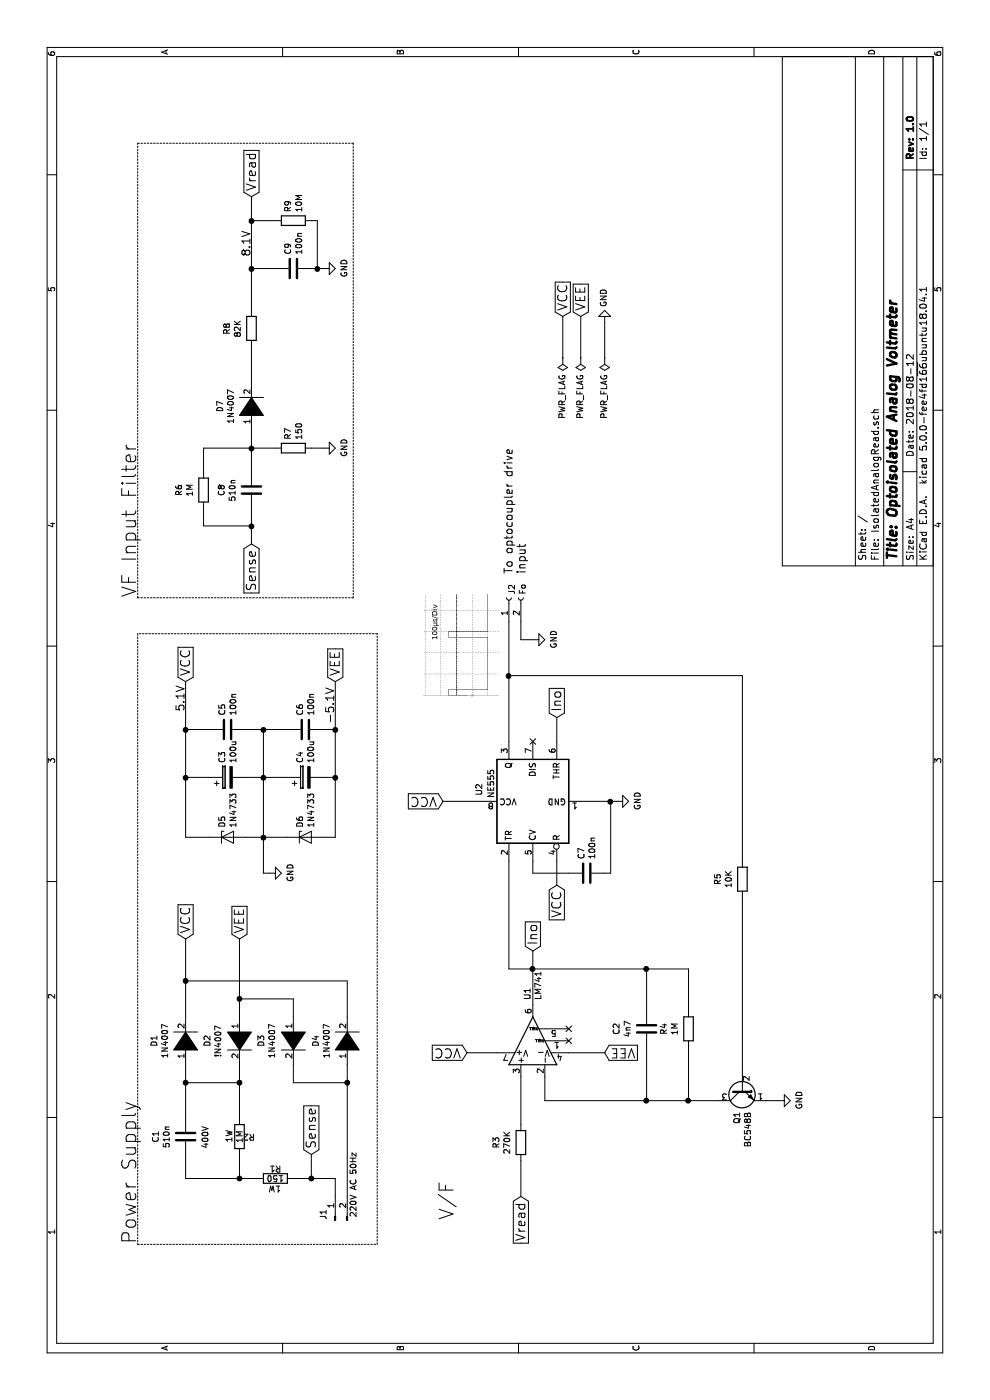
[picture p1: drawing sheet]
EESchema Schematic File Version 4
LIBS:IsolatedAnalogRead-cache
EELAYER 26 0
EELAYER END
$Descr A4 11693 8268
encoding utf-8
Sheet 1 1
Title "Optoisolated Analog Voltmeter"
Date "2018-08-12"
Rev "1.0"
Comp ""
Comment1 ""
Comment2 ""
Comment3 ""
Comment4 ""
$EndDescr
$Comp
L IsolatedAnalogRead-rescue:R R1
U 1 1
P 1850 2300
F 0 "R1" V 1930 2300 50  0000 C CNN
F 1 "150" V 1850 2300 50  0000 C CNN
F 2 "" V 1780 2300 50  0001 C CNN
F 3 "" H 1850 2300 50  0001 C CNN
	1    1850 2300
	1    0    0    -1  
$EndComp
$Comp
L IsolatedAnalogRead-rescue:R R2
U 1 1
P 2200 2000
F 0 "R2" H 2280 2000 50  0000 C CNN
F 1 "1M" V 2200 2000 50  0000 C CNN
F 2 "" V 2130 2000 50  0001 C CNN
F 3 "" H 2200 2000 50  0001 C CNN
	1    2200 2000
	0    1    1    0   
$EndComp
$Comp
L Device:C C1
U 1 1
P 2200 1550
F 0 "C1" V 1948 1550 50  0000 C CNN
F 1 "510n" V 2039 1550 50  0000 C CNN
F 2 "" H 2238 1400 50  0001 C CNN
F 3 "~" H 2200 1550 50  0001 C CNN
	1    2200 1550
	0    1    1    0   
$EndComp
$Comp
L pspice:DIODE D1
U 1 1
P 3000 1550
F 0 "D1" H 3000 1815 50  0000 C CNN
F 1 "1N4007" H 3000 1724 50  0000 C CNN
F 2 "" H 3000 1550 50  0001 C CNN
F 3 "" H 3000 1550 50  0001 C CNN
	1    3000 1550
	1    0    0    -1  
$EndComp
$Comp
L pspice:DIODE D4
U 1 1
P 3000 2900
F 0 "D4" H 3000 3165 50  0000 C CNN
F 1 "1N4007" H 3000 3074 50  0000 C CNN
F 2 "" H 3000 2900 50  0001 C CNN
F 3 "" H 3000 2900 50  0001 C CNN
	1    3000 2900
	1    0    0    -1  
$EndComp
$Comp
L pspice:DIODE D3
U 1 1
P 3000 2450
F 0 "D3" H 3000 2185 50  0000 C CNN
F 1 "1N4007" H 3000 2276 50  0000 C CNN
F 2 "" H 3000 2450 50  0001 C CNN
F 3 "" H 3000 2450 50  0001 C CNN
	1    3000 2450
	-1   0    0    1   
$EndComp
$Comp
L pspice:DIODE D2
U 1 1
P 3000 2000
F 0 "D2" H 3000 1735 50  0000 C CNN
F 1 "!N4007" H 3000 1826 50  0000 C CNN
F 2 "" H 3000 2000 50  0001 C CNN
F 3 "" H 3000 2000 50  0001 C CNN
	1    3000 2000
	-1   0    0    1   
$EndComp
Wire Wire Line
	1850 2150 1850 2000
Wire Wire Line
	1850 1550 2050 1550
Wire Wire Line
	2350 1550 2650 1550
Wire Wire Line
	2800 2000 2650 2000
Wire Wire Line
	2650 2000 2650 1550
Connection ~ 2650 1550
Wire Wire Line
	2650 1550 2800 1550
Wire Wire Line
	2050 2000 1850 2000
Connection ~ 1850 2000
Wire Wire Line
	1850 2000 1850 1550
Wire Wire Line
	2350 2000 2650 2000
Connection ~ 2650 2000
Wire Wire Line
	1700 2900 2650 2900
Wire Wire Line
	1700 2800 1850 2800
Wire Wire Line
	2800 2450 2650 2450
Wire Wire Line
	2650 2450 2650 2900
Connection ~ 2650 2900
Wire Wire Line
	2650 2900 2800 2900
Wire Wire Line
	3200 2000 3350 2000
Wire Wire Line
	3350 2000 3350 2450
Wire Wire Line
	3350 2450 3200 2450
Wire Wire Line
	3200 2900 3500 2900
Wire Wire Line
	3500 2900 3500 1550
Wire Wire Line
	3500 1550 3200 1550
Wire Wire Line
	3850 1550 3500 1550
Connection ~ 3500 1550
Wire Wire Line
	3850 2000 3350 2000
Connection ~ 3350 2000
$Comp
L Device:D_Zener D5
U 1 1
P 4700 1900
F 0 "D5" V 4654 1979 50  0000 L CNN
F 1 "1N4733" V 4745 1979 50  0000 L CNN
F 2 "" H 4700 1900 50  0001 C CNN
F 3 "~" H 4700 1900 50  0001 C CNN
	1    4700 1900
	0    1    1    0   
$EndComp
$Comp
L Device:D_Zener D6
U 1 1
P 4700 2550
F 0 "D6" V 4654 2629 50  0000 L CNN
F 1 "1N4733" V 4745 2629 50  0000 L CNN
F 2 "" H 4700 2550 50  0001 C CNN
F 3 "~" H 4700 2550 50  0001 C CNN
	1    4700 2550
	0    1    1    0   
$EndComp
$Comp
L power:GND #PWR0101
U 1 1
P 4400 2250
F 0 "#PWR0101" H 4400 2000 50  0001 C CNN
F 1 "GND" H 4405 2077 50  0000 C CNN
F 2 "" H 4400 2250 50  0001 C CNN
F 3 "" H 4400 2250 50  0001 C CNN
	1    4400 2250
	1    0    0    -1  
$EndComp
Wire Wire Line
	4400 2250 4400 2200
Wire Wire Line
	4400 2200 4700 2200
$Comp
L Device:CP C3
U 1 1
P 5200 1900
F 0 "C3" H 5318 1946 50  0000 L CNN
F 1 "100u" H 5318 1855 50  0000 L CNN
F 2 "" H 5238 1750 50  0001 C CNN
F 3 "~" H 5200 1900 50  0001 C CNN
	1    5200 1900
	1    0    0    -1  
$EndComp
$Comp
L Device:CP C4
U 1 1
P 5200 2550
F 0 "C4" H 5318 2596 50  0000 L CNN
F 1 "100u" H 5318 2505 50  0000 L CNN
F 2 "" H 5238 2400 50  0001 C CNN
F 3 "~" H 5200 2550 50  0001 C CNN
	1    5200 2550
	1    0    0    -1  
$EndComp
$Comp
L Device:C C5
U 1 1
P 5600 1900
F 0 "C5" H 5715 1946 50  0000 L CNN
F 1 "100n" H 5715 1855 50  0000 L CNN
F 2 "" H 5638 1750 50  0001 C CNN
F 3 "~" H 5600 1900 50  0001 C CNN
	1    5600 1900
	1    0    0    -1  
$EndComp
$Comp
L Device:C C6
U 1 1
P 5600 2550
F 0 "C6" H 5715 2596 50  0000 L CNN
F 1 "100n" H 5715 2505 50  0000 L CNN
F 2 "" H 5638 2400 50  0001 C CNN
F 3 "~" H 5600 2550 50  0001 C CNN
	1    5600 2550
	1    0    0    -1  
$EndComp
Wire Wire Line
	4700 1550 4700 1750
Wire Wire Line
	6000 2800 5600 2800
Wire Wire Line
	4700 2800 4700 2700
Wire Wire Line
	4700 2400 4700 2200
Wire Wire Line
	4700 2200 4700 2050
Connection ~ 4700 2200
Wire Wire Line
	5200 1750 5200 1550
Connection ~ 5200 1550
Wire Wire Line
	5200 1550 4700 1550
Wire Wire Line
	5600 1750 5600 1550
Wire Wire Line
	5600 1550 5200 1550
Wire Wire Line
	5200 2700 5200 2800
Connection ~ 5200 2800
Wire Wire Line
	5200 2800 4700 2800
Wire Wire Line
	5600 2700 5600 2800
Connection ~ 5600 2800
Wire Wire Line
	5600 2800 5200 2800
Wire Wire Line
	5600 2400 5600 2200
Wire Wire Line
	5200 2400 5200 2200
Wire Wire Line
	4700 2200 5200 2200
Connection ~ 5200 2200
Wire Wire Line
	5200 2200 5200 2050
Wire Wire Line
	5200 2200 5600 2200
Connection ~ 5600 2200
Wire Wire Line
	5600 2200 5600 2050
Text Notes 2100 1750 0    50   ~ 0
400V\n
Text Notes 2150 1950 0    50   ~ 0
1W\n
Text Notes 1800 2350 1    50   ~ 0
1W\n
Wire Notes Line
	1300 3150 6400 3150
Wire Notes Line
	6400 3150 6400 1150
Wire Notes Line
	6400 1150 1300 1150
Wire Notes Line
	1300 1150 1300 3150
$Comp
L Device:R R6
U 1 1
P 7600 1700
F 0 "R6" V 7393 1700 50  0000 C CNN
F 1 "1M" V 7484 1700 50  0000 C CNN
F 2 "" V 7530 1700 50  0001 C CNN
F 3 "~" H 7600 1700 50  0001 C CNN
	1    7600 1700
	0    1    1    0   
$EndComp
$Comp
L Device:R R8
U 1 1
P 8950 2100
F 0 "R8" V 8743 2100 50  0000 C CNN
F 1 "82K" V 8834 2100 50  0000 C CNN
F 2 "" V 8880 2100 50  0001 C CNN
F 3 "~" H 8950 2100 50  0001 C CNN
	1    8950 2100
	0    1    1    0   
$EndComp
$Comp
L Device:C C8
U 1 1
P 7600 2100
F 0 "C8" V 7348 2100 50  0000 C CNN
F 1 "510n" V 7439 2100 50  0000 C CNN
F 2 "" H 7638 1950 50  0001 C CNN
F 3 "~" H 7600 2100 50  0001 C CNN
	1    7600 2100
	0    1    1    0   
$EndComp
$Comp
L pspice:DIODE D7
U 1 1
P 8300 2100
F 0 "D7" H 8300 2365 50  0000 C CNN
F 1 "1N4007" H 8300 2274 50  0000 C CNN
F 2 "" H 8300 2100 50  0001 C CNN
F 3 "" H 8300 2100 50  0001 C CNN
	1    8300 2100
	1    0    0    -1  
$EndComp
$Comp
L Device:C C9
U 1 1
P 9450 2450
F 0 "C9" H 9565 2496 50  0000 L CNN
F 1 "100n" H 9565 2405 50  0000 L CNN
F 2 "" H 9488 2300 50  0001 C CNN
F 3 "~" H 9450 2450 50  0001 C CNN
	1    9450 2450
	1    0    0    -1  
$EndComp
$Comp
L Device:R R9
U 1 1
P 9850 2450
F 0 "R9" H 9920 2496 50  0000 L CNN
F 1 "10M" H 9920 2405 50  0000 L CNN
F 2 "" V 9780 2450 50  0001 C CNN
F 3 "~" H 9850 2450 50  0001 C CNN
	1    9850 2450
	1    0    0    -1  
$EndComp
$Comp
L Device:R R7
U 1 1
P 7950 2450
F 0 "R7" H 8020 2496 50  0000 L CNN
F 1 "150" H 8020 2405 50  0000 L CNN
F 2 "" V 7880 2450 50  0001 C CNN
F 3 "~" H 7950 2450 50  0001 C CNN
	1    7950 2450
	1    0    0    -1  
$EndComp
Wire Wire Line
	7150 2100 7300 2100
Wire Wire Line
	7450 1700 7300 1700
Wire Wire Line
	7300 1700 7300 2100
Connection ~ 7300 2100
Wire Wire Line
	7300 2100 7450 2100
Wire Wire Line
	7750 2100 7950 2100
Wire Wire Line
	7750 1700 7950 1700
Wire Wire Line
	7950 1700 7950 2100
Connection ~ 7950 2100
Wire Wire Line
	7950 2100 8100 2100
Wire Wire Line
	7950 2100 7950 2300
Wire Wire Line
	8500 2100 8800 2100
Wire Wire Line
	9100 2100 9450 2100
Wire Wire Line
	9450 2100 9450 2300
Wire Wire Line
	9850 2300 9850 2100
Wire Wire Line
	9850 2100 9450 2100
Connection ~ 9450 2100
$Comp
L power:GND #PWR0102
U 1 1
P 7950 2700
F 0 "#PWR0102" H 7950 2450 50  0001 C CNN
F 1 "GND" H 7955 2527 50  0000 C CNN
F 2 "" H 7950 2700 50  0001 C CNN
F 3 "" H 7950 2700 50  0001 C CNN
	1    7950 2700
	1    0    0    -1  
$EndComp
$Comp
L power:GND #PWR0103
U 1 1
P 9450 2700
F 0 "#PWR0103" H 9450 2450 50  0001 C CNN
F 1 "GND" H 9455 2527 50  0000 C CNN
F 2 "" H 9450 2700 50  0001 C CNN
F 3 "" H 9450 2700 50  0001 C CNN
	1    9450 2700
	1    0    0    -1  
$EndComp
Wire Wire Line
	7950 2700 7950 2600
Wire Wire Line
	9450 2700 9450 2650
Wire Wire Line
	9850 2600 9850 2650
Wire Wire Line
	9850 2650 9450 2650
Connection ~ 9450 2650
Wire Wire Line
	9450 2650 9450 2600
$Comp
L Amplifier_Operational:LM741 U1
U 1 1
P 3000 4450
F 0 "U1" H 3341 4496 50  0000 L CNN
F 1 "LM741" H 3341 4405 50  0000 L CNN
F 2 "" H 3050 4500 50  0001 C CNN
F 3 "http://www.ti.com/lit/ds/symlink/lm741.pdf" H 3150 4600 50  0001 C CNN
	1    3000 4450
	1    0    0    -1  
$EndComp
$Comp
L Timer:NE555 U2
U 1 1
P 5000 4450
F 0 "U2" H 5100 4900 50  0000 C CNN
F 1 "NE555" H 5150 4800 50  0000 C CNN
F 2 "" H 5000 4450 50  0001 C CNN
F 3 "http://www.ti.com/lit/ds/symlink/ne555.pdf" H 5000 4450 50  0001 C CNN
	1    5000 4450
	1    0    0    -1  
$EndComp
Wire Wire Line
	10050 2100 9850 2100
Connection ~ 9850 2100
Text Notes 1300 1150 0    118  ~ 0
Power Supply
Text Notes 6700 1150 0    118  ~ 0
VF Input Filter
$Comp
L Device:Q_NPN_EBC Q1
U 1 1
P 2600 6200
F 0 "Q1" H 2790 6246 50  0000 L CNN
F 1 "BC548B" H 2790 6155 50  0000 L CNN
F 2 "" H 2800 6300 50  0001 C CNN
F 3 "~" H 2600 6200 50  0001 C CNN
	1    2600 6200
	-1   0    0    -1  
$EndComp
$Comp
L power:GND #PWR0104
U 1 1
P 5000 5150
F 0 "#PWR0104" H 5000 4900 50  0001 C CNN
F 1 "GND" H 5005 4977 50  0000 C CNN
F 2 "" H 5000 5150 50  0001 C CNN
F 3 "" H 5000 5150 50  0001 C CNN
	1    5000 5150
	1    0    0    -1  
$EndComp
$Comp
L Device:C C7
U 1 1
P 4400 4900
F 0 "C7" H 4515 4946 50  0000 L CNN
F 1 "100n" H 4515 4855 50  0000 L CNN
F 2 "" H 4438 4750 50  0001 C CNN
F 3 "~" H 4400 4900 50  0001 C CNN
	1    4400 4900
	1    0    0    -1  
$EndComp
Wire Wire Line
	4400 4750 4400 4450
Wire Wire Line
	4400 4450 4500 4450
Wire Wire Line
	5000 3700 5000 4050
Wire Wire Line
	5000 5150 5000 5100
Wire Wire Line
	4400 5050 4400 5100
Wire Wire Line
	4400 5100 5000 5100
Connection ~ 5000 5100
Wire Wire Line
	5000 5100 5000 4850
Wire Wire Line
	2900 5050 2900 4750
Wire Wire Line
	3300 4450 3600 4450
Wire Wire Line
	4500 4250 3600 4250
Wire Wire Line
	3600 4250 3600 4450
Connection ~ 3600 4450
Wire Wire Line
	3600 4450 3750 4450
Wire Wire Line
	5700 4650 5500 4650
$Comp
L Device:C C2
U 1 1
P 3100 5400
F 0 "C2" V 2848 5400 50  0000 C CNN
F 1 "4n7" V 2939 5400 50  0000 C CNN
F 2 "" H 3138 5250 50  0001 C CNN
F 3 "~" H 3100 5400 50  0001 C CNN
	1    3100 5400
	0    1    1    0   
$EndComp
$Comp
L Device:R R4
U 1 1
P 3100 5750
F 0 "R4" V 2893 5750 50  0000 C CNN
F 1 "1M" V 2984 5750 50  0000 C CNN
F 2 "" V 3030 5750 50  0001 C CNN
F 3 "~" H 3100 5750 50  0001 C CNN
	1    3100 5750
	0    1    1    0   
$EndComp
Wire Wire Line
	2500 6000 2500 5750
Wire Wire Line
	2500 4550 2700 4550
Wire Wire Line
	2950 5400 2500 5400
Connection ~ 2500 5400
Wire Wire Line
	2500 5400 2500 4550
Wire Wire Line
	2950 5750 2500 5750
Connection ~ 2500 5750
Wire Wire Line
	2500 5750 2500 5400
Wire Wire Line
	3250 5400 3600 5400
Wire Wire Line
	3600 5400 3600 4450
Wire Wire Line
	3250 5750 3600 5750
Wire Wire Line
	3600 5400 3600 5750
Connection ~ 3600 5400
$Comp
L Device:R R5
U 1 1
P 4350 6200
F 0 "R5" V 4143 6200 50  0000 C CNN
F 1 "10K" V 4234 6200 50  0000 C CNN
F 2 "" V 4280 6200 50  0001 C CNN
F 3 "~" H 4350 6200 50  0001 C CNN
	1    4350 6200
	0    1    1    0   
$EndComp
Wire Wire Line
	2800 6200 4200 6200
Wire Wire Line
	4500 6200 6050 6200
Wire Wire Line
	6050 6200 6050 4250
Wire Wire Line
	6050 4250 5500 4250
$Comp
L power:GND #PWR0105
U 1 1
P 2500 6500
F 0 "#PWR0105" H 2500 6250 50  0001 C CNN
F 1 "GND" H 2505 6327 50  0000 C CNN
F 2 "" H 2500 6500 50  0001 C CNN
F 3 "" H 2500 6500 50  0001 C CNN
	1    2500 6500
	1    0    0    -1  
$EndComp
Wire Wire Line
	2500 6500 2500 6400
$Comp
L Device:R R3
U 1 1
P 2150 4350
F 0 "R3" V 1943 4350 50  0000 C CNN
F 1 "270K" V 2034 4350 50  0000 C CNN
F 2 "" V 2080 4350 50  0001 C CNN
F 3 "~" H 2150 4350 50  0001 C CNN
	1    2150 4350
	0    1    1    0   
$EndComp
Wire Wire Line
	2300 4350 2700 4350
Wire Wire Line
	1700 4350 2000 4350
$Comp
L Connector:Conn_01x02_Female J2
U 1 1
P 6700 4250
F 0 "J2" H 6727 4226 50  0000 L CNN
F 1 "Fo" H 6727 4135 50  0000 L CNN
F 2 "" H 6700 4250 50  0001 C CNN
F 3 "~" H 6700 4250 50  0001 C CNN
	1    6700 4250
	1    0    0    -1  
$EndComp
$Comp
L power:GND #PWR0106
U 1 1
P 6350 4450
F 0 "#PWR0106" H 6350 4200 50  0001 C CNN
F 1 "GND" H 6355 4277 50  0000 C CNN
F 2 "" H 6350 4450 50  0001 C CNN
F 3 "" H 6350 4450 50  0001 C CNN
	1    6350 4450
	1    0    0    -1  
$EndComp
Wire Wire Line
	6500 4250 6050 4250
Connection ~ 6050 4250
Wire Wire Line
	6350 4450 6350 4350
Wire Wire Line
	6350 4350 6500 4350
Text Notes 1500 3800 0    118  ~ 0
V/F\n
$Comp
L Connector:Conn_01x02_Male J1
U 1 1
P 1500 2800
F 0 "J1" H 1550 2900 50  0000 C CNN
F 1 "220V AC 50Hz" H 1800 2650 50  0000 C CNN
F 2 "" H 1500 2800 50  0001 C CNN
F 3 "~" H 1500 2800 50  0001 C CNN
	1    1500 2800
	1    0    0    -1  
$EndComp
NoConn ~ 5500 4450
NoConn ~ 3000 4750
NoConn ~ 3100 4750
Wire Wire Line
	6000 1550 5600 1550
Connection ~ 5600 1550
Wire Wire Line
	2900 3900 2900 4150
Wire Wire Line
	4300 4650 4500 4650
$Comp
L power:PWR_FLAG #FLG0101
U 1 1
P 8700 4700
F 0 "#FLG0101" H 8700 4775 50  0001 C CNN
F 1 "PWR_FLAG" V 8700 4828 50  0000 L CNN
F 2 "" H 8700 4700 50  0001 C CNN
F 3 "~" H 8700 4700 50  0001 C CNN
	1    8700 4700
	0    -1   -1   0   
$EndComp
$Comp
L power:PWR_FLAG #FLG0102
U 1 1
P 8700 4850
F 0 "#FLG0102" H 8700 4925 50  0001 C CNN
F 1 "PWR_FLAG" V 8700 4978 50  0000 L CNN
F 2 "" H 8700 4850 50  0001 C CNN
F 3 "~" H 8700 4850 50  0001 C CNN
	1    8700 4850
	0    -1   -1   0   
$EndComp
Wire Wire Line
	8700 4700 9050 4700
Wire Wire Line
	8700 4850 9050 4850
$Comp
L power:GND #PWR0107
U 1 1
P 9000 5050
F 0 "#PWR0107" H 9000 4800 50  0001 C CNN
F 1 "GND" V 9005 4922 50  0000 R CNN
F 2 "" H 9000 5050 50  0001 C CNN
F 3 "" H 9000 5050 50  0001 C CNN
	1    9000 5050
	0    -1   -1   0   
$EndComp
$Comp
L power:PWR_FLAG #FLG0105
U 1 1
P 8700 5050
F 0 "#FLG0105" H 8700 5125 50  0001 C CNN
F 1 "PWR_FLAG" V 8700 5178 50  0000 L CNN
F 2 "" H 8700 5050 50  0001 C CNN
F 3 "~" H 8700 5050 50  0001 C CNN
	1    8700 5050
	0    -1   -1   0   
$EndComp
Wire Wire Line
	9000 5050 8700 5050
Text GLabel 9050 4700 2    79   Input ~ 0
VCC
Text GLabel 9050 4850 2    79   Input ~ 0
VEE
Text GLabel 6000 1550 2    79   Input ~ 0
VCC
Text GLabel 3850 1550 2    79   Input ~ 0
VCC
Text GLabel 3850 2000 2    79   Input ~ 0
VEE
Text GLabel 6000 2800 2    79   Input ~ 0
VEE
Text GLabel 5000 3700 1    79   Input ~ 0
VCC
Text GLabel 2900 3900 1    79   Input ~ 0
VCC
Text GLabel 2900 5050 3    79   Input ~ 0
VEE
Wire Wire Line
	1850 2600 1850 2450
Wire Wire Line
	1850 2800 1850 2600
Connection ~ 1850 2600
Wire Wire Line
	2050 2600 1850 2600
Text GLabel 2050 2600 2    79   Input ~ 0
Sense
Text GLabel 7150 2100 0    79   Input ~ 0
Sense
Text GLabel 10050 2100 2    79   Input ~ 0
Vread
Wire Notes Line
	6700 1150 10500 1150
Wire Notes Line
	10500 1150 10500 2950
Wire Notes Line
	10500 2950 6700 2950
Wire Notes Line
	6700 2950 6700 1150
Text GLabel 1700 4350 0    79   Input ~ 0
Vread
Text GLabel 4300 4650 0    79   Input ~ 0
VCC
Text GLabel 3750 4450 2    79   Input ~ 0
Ino
Text GLabel 5700 4650 2    79   Input ~ 0
Ino
Text Label 5750 1550 0    67   ~ 0
5.1V
Text Label 5650 2800 0    67   ~ 0
-5.1V
Text Label 9550 2100 0    67   ~ 0
8.1V
Text Notes 6900 4400 0    67   ~ 0
To optocoupler drive\ninput\n
$EndSCHEMATC
